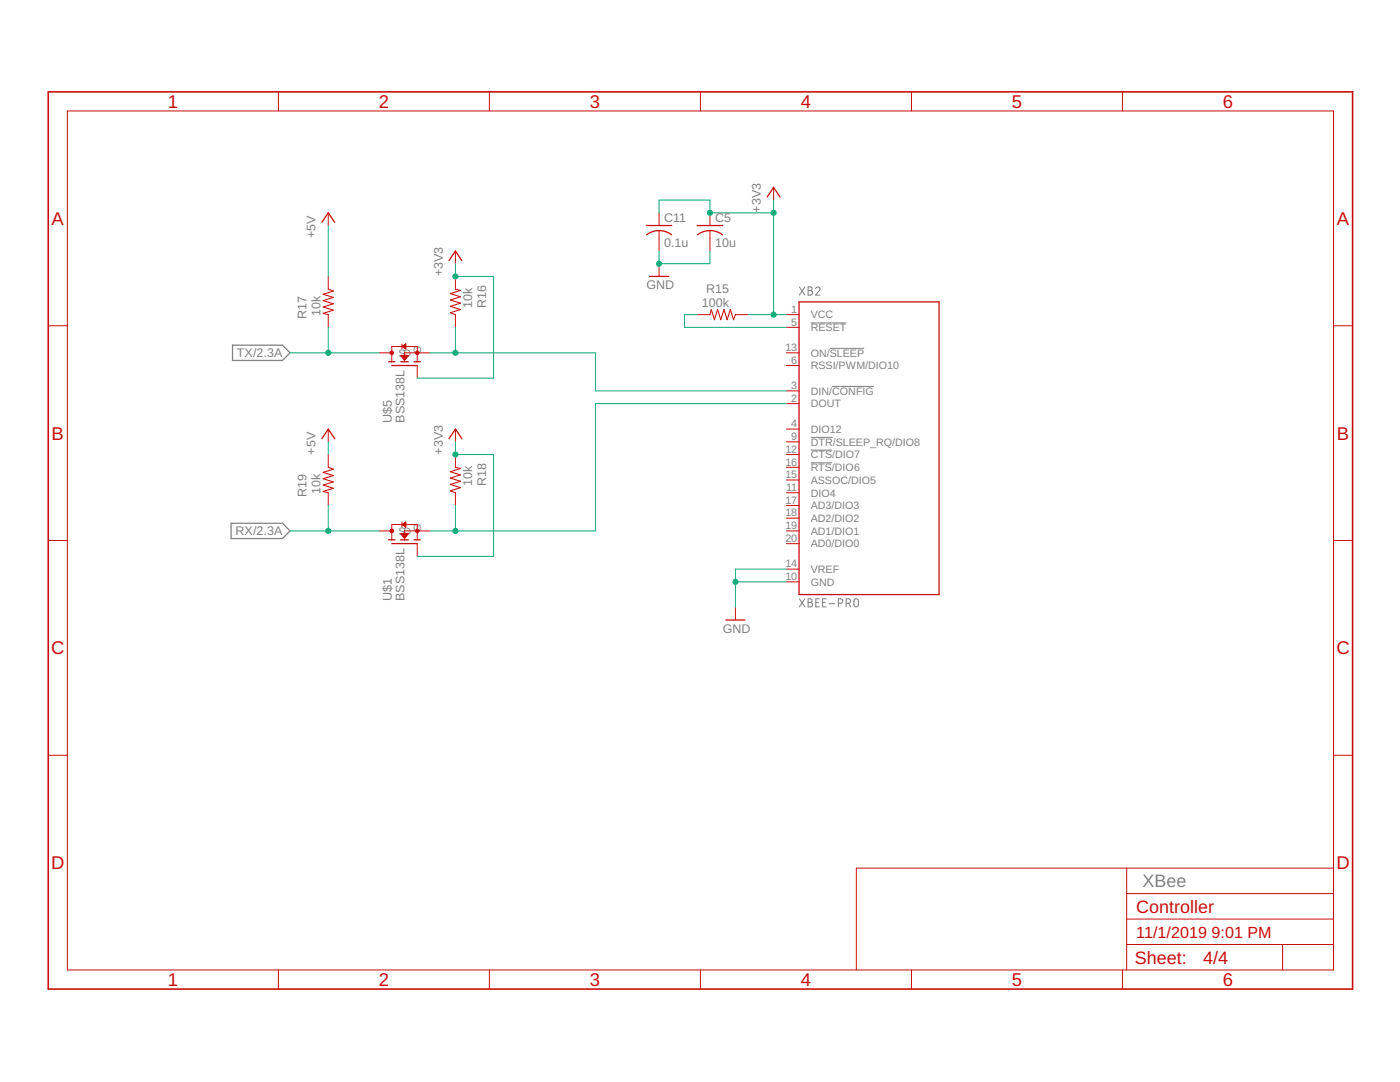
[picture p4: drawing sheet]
<svg xmlns="http://www.w3.org/2000/svg" width="279mm" height="216mm" viewBox="0 0 279 216" stroke-linecap="round" stroke-linejoin="round" font-family="sans-serif">
<g fill="none" stroke="#808080" stroke-width=".2">
<path d="M159.5 57.3l1.1 1.6M160.6 57.3l-1.1 1.6M161.3 57.3h.4a.36 .36 0 0 1 .4 .3 .36 .36 0 0 1-.4 .4 .46 .46 0 0 1 .5 .4 .46 .46 0 0 1-.5 .5h-.4zM161.3 58h.4M162.8 57.6a.45 .45 0 0 1 .6-.3 .45 .45 0 0 1 .1 .7l-.7 .9h.9M161.8 64.4h7.1M165.6 69.5h6.9M166.1 77.1h8.3M161.8 87.3h4.4M161.8 89.8h4.3M161.8 92.4h4.2M159.5 119.5l1.1 1.6"/>
<path d="M160.6 119.5l-1.1 1.6M161.3 119.5h.4a.36 .36 0 0 1 .4 .3 .36 .36 0 0 1-.4 .4 .44 .44 0 0 1 .5 .4 .44 .44 0 0 1-.5 .5h-.4zM163.5 119.5h-.7v1.6h.7M164.9 119.5h-.7v1.6h.7M170.5 119.6l.4-.1 .3 .1 .1 .3v.7a.46 .46 0 0 1-.4 .5 .46 .46 0 0 1-.5-.5zM161.3 120.2h.4M162.8 120.2h.5M164.2 120.2h.5M165.5 120.5h1.1M167.3 120.4h.5a.44 .44 0 0 0 .4-.5 .44 .44 0 0 0-.4-.4h-.5v1.6M168.9 120.4h.4a.44 .44 0 0 0 .5-.5 .44 .44 0 0 0-.5-.4h-.4v1.6M169.4 120.4l.4 .7"/>
</g>
<path d="M46.4 68.9h10l1.5 1.5-1.5 1.5h-10zM46.1 104.4h10.3l1.5 1.5-1.5 1.6h-10.3z" fill="none" stroke="#808080" stroke-width=".25"/>
<g fill="none" stroke="#c90d0c" stroke-width=".2">
<path d="M55.6 18.3v3.8M97.7 18.3v3.8M139.8 18.3v3.8M181.9 18.3v3.8M224 18.3v3.8M13.4 22.1h252.7v171.4h-252.7zM154.4 37.4v2.5M65.5 42.5v2.5M65.5 55.2v2.5M90.9 50.1v2.5M90.9 55.2v2.5M131.5 42.5v2.5"/>
<path d="M131.5 46v4.1M131.5 52.6v2.6M141.7 42.5v2.5M141.7 46v4.1M9.6 65h3.8M65.5 62.8v2.5M75.6 70.4h2.6M78.2 72.2v-3.1h5.1v3.1M80 70.9h1.5l-.8 1zM80 71h1.4M80.1 71.1h1.3M80.2 71.2h1.1"/>
<path d="M80.2 68.6v1M80.2 69.1l.8-.5v1zM80.3 71.3h.9M80.4 69h.6M80.4 71.4h.7M80.5 69.3h.5M80.5 71.6h.5M80.6 68.9h.4M80.6 71.7h.3M80.6 69.4h.4M80.6 71.8h.2M80.7 68.8h.3"/>
<path d="M80.8 69.5h.2M80.9 68.7h.1M83.3 72.9v2.6M85.8 70.4h-5.1v1.8M90.9 62.8v2.5M139.1 62.8h2.6M146.8 62.8h2.5M156.9 62.8h2.6M156.9 78h2.6M156.9 65.3h2.6M156.9 72.9h2.6M156.9 70.4h2.6"/>
<path d="M266.1 65h3.8M65.5 85.6v2.6M65.5 90.7v2.5M65.5 98.3v2.6M90.9 85.6v2.6M90.9 90.7v2.5M90.9 98.3v2.6M156.9 80.5h2.6M156.9 85.6h2.6M156.9 88.2h2.6M156.9 98.3h2.6M156.9 90.7h2.6"/>
<path d="M156.9 95.8h2.6M156.9 93.2h2.6M9.6 107.8h3.8M75.6 105.9h2.6M78.2 107.7v-3h5.1v3M80 106.4h1.5l-.8 1.1zM80.1 106.5h1.3M80.1 106.7h1.2M80.2 104.2v1M80.2 104.7l.8-.5v1zM80.2 106.8h1.1M80.3 104.7h.7"/>
<path d="M80.3 106.9h.9M80.3 104.6h.7M80.4 107h.7M80.5 104.8h.5M80.5 107.1h.5M80.5 104.5h.5M80.6 107.3h.3M80.7 105h.3M80.7 107.4h.1M80.7 104.4h.3M80.9 105.1h.1M80.9 104.2h.1"/>
<path d="M83.3 108.5v2.5M85.8 105.9h-5.1v1.8M156.9 116.1h2.6M156.9 113.6h2.6M156.9 100.9h2.6M156.9 103.4h2.6M156.9 105.9h2.6M156.9 108.5h2.6M266.1 107.8h3.8M146.8 121.2v2.5M9.6 150.7h3.8M266.1 150.7h3.8"/>
<path d="M224.9 173.2v20.3M224.9 178.3h41.2M266.1 173.2h-95.2v20.3M55.6 193.5v3.9M97.7 193.5v3.9M139.8 193.5v3.9M181.9 193.5v3.9M224 193.5v3.9M224.9 188.5h41.2M224.9 183.4h41.2M256 188.5v5"/>
</g>
<path d="M9.6 18.3h260.3v179.1h-260.3z" fill="none" stroke="#c90d0c" stroke-width=".32"/>
<g fill="none" stroke="#c90d0c" stroke-width=".25">
<path d="M153.1 39.3l1.3-1.9 1.3 1.9M64.2 44.4l1.3-1.9 1.3 1.9M89.6 52l1.3-1.9 1.3 1.9M129 45h5.1M129.1 46.8a4.1 4.1 0 0 1 4.9 0M129.6 55.2h3.8M139.1 45h5.1M139.2 46.8a4 4 0 0 1 5 0M77.6 72.2h1.2M78.2 72.9h5.1M80 72.2h1.5M82.6 72.2h1.3"/>
<path d="M159.5 60.2h27.9v58.4h-27.9zM64.2 87.5l1.3-1.9 1.3 1.9M89.6 87.5l1.3-1.9 1.3 1.9M77.6 107.7h1.2M78.2 108.5h5.1M80 107.7h1.5M82.6 107.7h1.3M144.9 123.7h3.8"/>
</g>
<path d="M65.5 57.7l1 .4-2 .6 2 .7-2 .6 2 .6-2 .7 2 .6-2 .6 1 .3M90.9 57.7l1 .3-2 .6 2 .6-2 .7 2 .6-2 .6 2 .7-2 .6 1 .4M141.7 62.8l.2-1 .7 2 .6-2 .6 2 .7-2 .6 2 .7-2 .6 2 .4-1M65.5 93.2l1 .4-2 .7 2 .6-2 .6 2 .7-2 .6 2 .6-2 .7 1 .2M90.9 93.2l1 .3-2 .6 2 .7-2 .6 2 .6-2 .7 2 .6-2 .6 1 .4" fill="none" stroke="#c90d0c" stroke-width=".21"/>
<g fill="#c90d0c" stroke="#c90d0c" stroke-width=".2">
<circle cx="83.3" cy="70.4" r=".36"/>
<circle cx="78.2" cy="70.4" r=".36"/>
<circle cx="83.3" cy="105.9" r=".36"/>
<circle cx="78.2" cy="105.9" r=".36"/>
</g>
<g fill="none" stroke="#0dab76" stroke-width=".2">
<path d="M154.4 39.9v22.9M65.5 45v10.2M90.9 52.6v2.6h7.6v20.3h-15.2M131.5 42.5v-2.6h10.2v2.6h12.7M131.5 50.1v2.5h10.2v-2.5M57.9 70.4h17.7M65.5 65.3v5.1M85.8 70.4h33v7.6h38.1M90.9 65.3v5.1M139.1 62.8h-2.5v2.5h20.3M149.3 62.8h7.6M65.5 88.2v2.5"/>
<path d="M90.9 88.2v2.5h7.6v20.3h-15.2M156.9 80.5h-38.1v25.4h-33M57.9 105.9h17.7M65.5 100.9v5M90.9 100.9v5M146.8 116.1h10.1M156.9 113.6h-10.1v7.6"/>
</g>
<g fill="#0dab76" stroke="#0dab76" stroke-width=".2">
<circle cx="154.4" cy="62.8" r=".51"/>
<circle cx="141.7" cy="42.5" r=".51"/>
<circle cx="154.4" cy="42.5" r=".51"/>
<circle cx="90.9" cy="55.2" r=".51"/>
<circle cx="90.9" cy="90.7" r=".51"/>
<circle cx="65.5" cy="70.4" r=".51"/>
<circle cx="90.9" cy="70.4" r=".51"/>
<circle cx="65.5" cy="105.9" r=".51"/>
<circle cx="90.9" cy="105.9" r=".51"/>
<circle cx="146.8" cy="116.1" r=".51"/>
<circle cx="131.5" cy="52.6" r=".51"/>
</g>
<g font-size="3.7" fill="#c90d0c">
<text x="33.5" y="21.5">1</text>
<text x="75.6" y="21.5">2</text>
<text x="117.7" y="21.5">3</text>
<text x="159.8" y="21.5">4</text>
<text x="201.9" y="21.5">5</text>
<text x="244.1" y="21.5">6</text>
<text x="10.3" y="44.9">A</text>
<text x="266.8" y="44.9">A</text>
<text x="10.3" y="87.7">B</text>
<text x="266.8" y="87.7">B</text>
<text x="10.2" y="130.6">C</text>
<text x="266.7" y="130.6">C</text>
<text x="10.2" y="173.4">D</text>
<text x="266.7" y="173.4">D</text>
<text x="33.5" y="196.7">1</text>
<text x="75.6" y="196.7">2</text>
<text x="117.7" y="196.7">3</text>
<text x="159.8" y="196.7">4</text>
<text x="201.9" y="196.7">5</text>
<text x="244.1" y="196.7">6</text>
</g>
<text font-size="3.6" fill="#808080" x="228" y="177">XBee</text>
<g font-size="3.6" fill="#c90d0c">
<text x="226.8" y="182.1">Controller</text>
<text x="226.5" y="192.4">Sheet:</text>
<text x="240.1" y="192.3">4/4</text>
</g>
<g font-size="3.2" fill="#c90d0c">
<text x="226.8" y="187.2">11/1/2019</text>
<text x="241.8" y="187.2">9:01 PM</text>
</g>
<g font-size="2.5" fill="#808080">
<text x="63" y="47.5" transform="rotate(-90 63 47.5)">+5V</text>
<text x="132.5" y="44.4">C11</text>
<text x="142.7" y="44.4">C5</text>
<text x="151.8" y="42.5" transform="rotate(-90 151.8 42.5)">+3V3</text>
<text x="132.5" y="49.2">0.1u</text>
<text x="142.7" y="49.2">10u</text>
<text x="88.4" y="55.2" transform="rotate(-90 88.4 55.2)">+3V3</text>
<text x="129" y="57.7">GND</text>
<text x="140.9" y="58.4">R15</text>
<text x="61.2" y="63.6" transform="rotate(-90 61.2 63.6)">R17</text>
<text x="64" y="63" transform="rotate(-90 64 63)">10k</text>
<text x="94.2" y="61.5" transform="rotate(-90 94.2 61.5)">10k</text>
<text x="97" y="61.5" transform="rotate(-90 97 61.5)">R16</text>
<text x="140.1" y="61.2">100k</text>
<text x="47.3" y="71.3">TX/2.3A</text>
<text x="78.2" y="84.4" transform="rotate(-90 78.2 84.4)">U$5</text>
<text x="80.7" y="84.4" transform="rotate(-90 80.7 84.4)">BSS138L</text>
<text x="63" y="90.7" transform="rotate(-90 63 90.7)">+5V</text>
<text x="88.4" y="90.7" transform="rotate(-90 88.4 90.7)">+3V3</text>
<text x="61.2" y="99.1" transform="rotate(-90 61.2 99.1)">R19</text>
<text x="64" y="98.6" transform="rotate(-90 64 98.6)">10k</text>
<text x="94.2" y="97.1" transform="rotate(-90 94.2 97.1)">10k</text>
<text x="97" y="97.1" transform="rotate(-90 97 97.1)">R18</text>
<text x="47" y="106.8">RX/2.3A</text>
<text x="78.2" y="119.9" transform="rotate(-90 78.2 119.9)">U$1</text>
<text x="80.7" y="119.9" transform="rotate(-90 80.7 119.9)">BSS138L</text>
<text x="144.2" y="126.3">GND</text>
</g>
<g font-size="2.1" fill="#808080">
<text x="157.9" y="62.4">1</text>
<text x="157.9" y="65">5</text>
<text x="161.8" y="63.5">VCC</text>
<text x="79.5" y="71.2">SD</text>
<text x="84" y="70.6" transform="rotate(-90 84 70.6)">G</text>
<text x="156.7" y="70">13</text>
<text x="161.8" y="66.1">RESET</text>
<text x="161.8" y="71.2">ON/SLEEP</text>
<text x="157.9" y="77.7">3</text>
<text x="157.9" y="72.6">6</text>
<text x="161.8" y="73.7">RSSI/PWM/DIO10</text>
<text x="157.9" y="80.2">2</text>
<text x="161.8" y="81.3">DOUT</text>
<text x="161.8" y="78.8">DIN/CONFIG</text>
<text x="157.9" y="85.3">4</text>
<text x="157.9" y="87.8">9</text>
<text x="161.8" y="86.4">DIO12</text>
<text x="161.8" y="88.9">DTR/SLEEP_RQ/DIO8</text>
<text x="156.7" y="90.3">12</text>
<text x="156.7" y="95.4">15</text>
<text x="156.7" y="92.9">16</text>
<text x="161.8" y="91.5">CTS/DIO7</text>
<text x="161.8" y="94">RTS/DIO6</text>
<text x="156.7" y="100.5">17</text>
<text x="156.9" y="98">11</text>
<text x="161.8" y="99.1">DIO4</text>
<text x="161.8" y="96.5">ASSOC/DIO5</text>
<text x="161.8" y="101.6">AD3/DIO3</text>
<text x="79.5" y="106.7">SD</text>
<text x="84" y="106.1" transform="rotate(-90 84 106.1)">G</text>
<text x="156.7" y="103">18</text>
<text x="156.7" y="105.6">19</text>
<text x="161.8" y="104.2">AD2/DIO2</text>
<text x="161.8" y="106.7">AD1/DIO1</text>
<text x="156.7" y="113.2">14</text>
<text x="156.7" y="108.1">20</text>
<text x="161.8" y="109.2">AD0/DIO0</text>
<text x="156.7" y="115.7">10</text>
<text x="161.8" y="116.9">GND</text>
<text x="161.8" y="114.3">VREF</text>
</g>
</svg>
